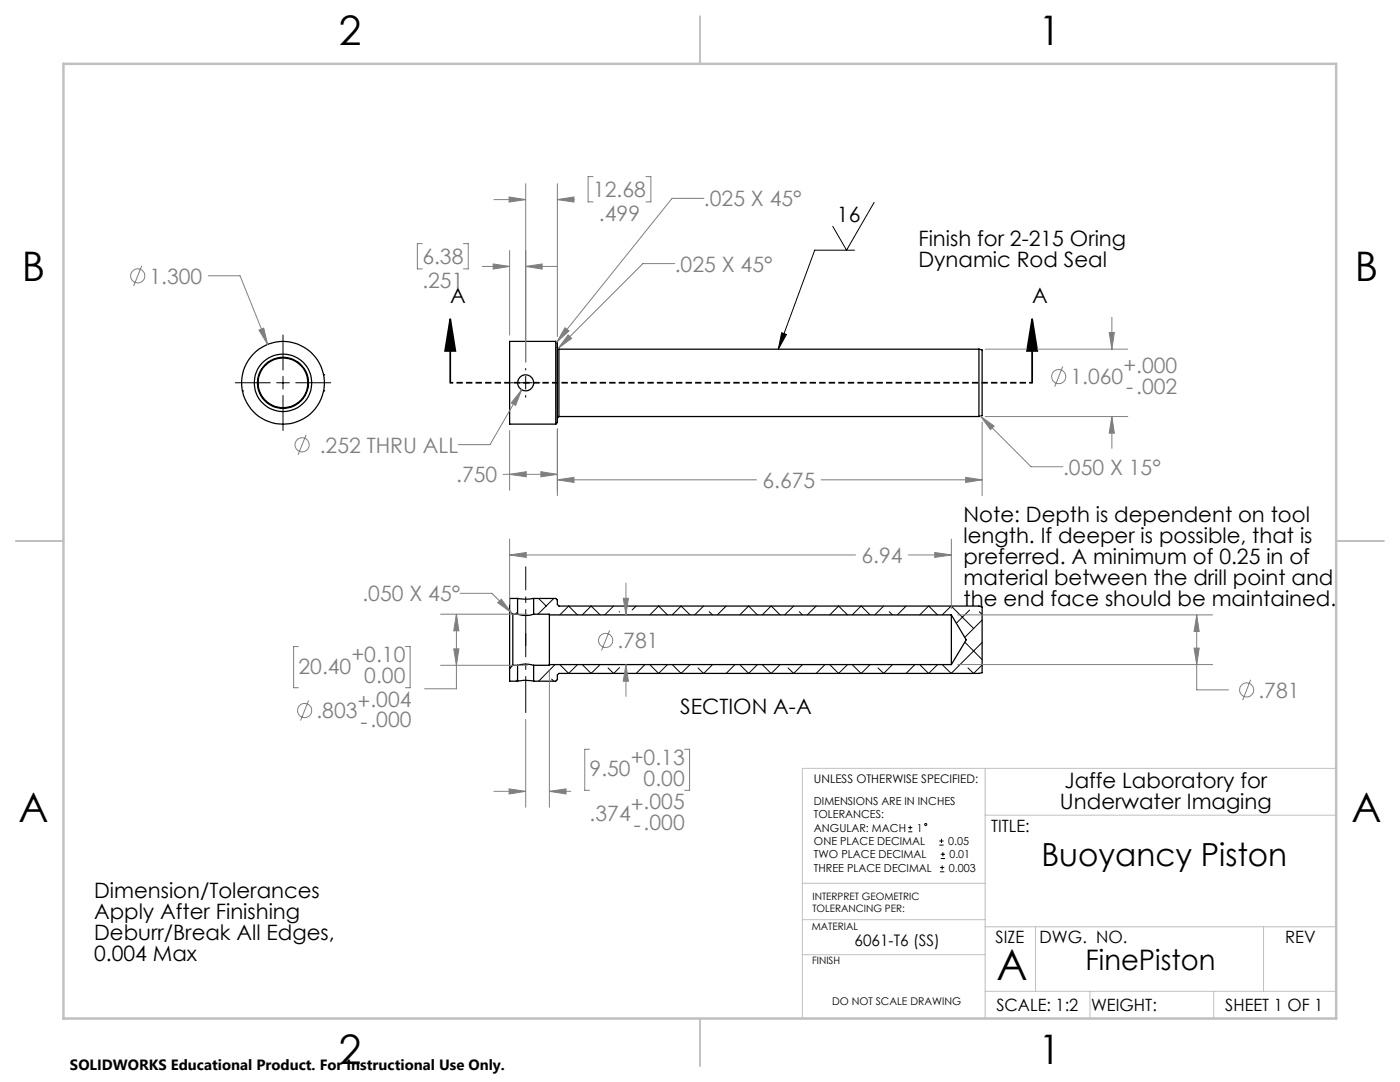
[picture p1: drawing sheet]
<svg xmlns="http://www.w3.org/2000/svg" width="279mm" height="216mm" viewBox="0 0 279 216" stroke-linecap="round" stroke-linejoin="round" font-family="sans-serif">
<g fill="none" stroke="#000" stroke-width=".25">
<path d="M48.4 78h.1M64.6 78h.1M64.6 74.8h.1M110.9 68.1h-9.2v16.5h9.2M110.9 68.1v16.5M110.9 68.1l.3 .3v15.9l-.3 .3M111.2 69.4l.3 .3M111.5 69.7v13.4M111.5 69.7h83.9M195.4 69.7v13.4M195.4 69.7l.6 .1v13.1l-.6 .2M111.5 83.1l-.3 .3"/>
<path d="M111.5 83.1h83.9M103.3 119.4l1.4 .2 1.8-.2M103.3 119.4v3.2M103.3 119.4h-1.6v2.5M106.5 119.4v3.2M106.5 119.4h4.4l.3 .3v.9l.3 .3h83.9l.6 .2v13.1l-.6 .2h-83.9l-.3 .3v.9l-.3 .3h-4.4M101.7 121.9v11.5M101.7 133.4v2.5h1.6M101.7 121.9l.6 .7M102.3 122.6v10.2M102.3 122.6h1M102.3 132.8h1"/>
<path d="M102.3 132.8l-.6 .6M103.3 122.6a5.3 5.3 0 0 0 3.2 0M103.3 132.8a5.3 5.3 0 0 1 3.2 0M103.3 135.9a7.4 7.4 0 0 1 3.2 0M103.3 132.8v3.1M106.5 122.6h3.1v.1M106.5 132.8v3.1M109.6 122.7v9.9M109.6 132.6v.2h-3.1M109.6 132.6h80.3M109.6 122.7h80.3M189.9 122.7v9.9"/>
<path d="M189.9 122.7l2.9 5-2.9 4.9"/>
<circle cx="56.5" cy="76.4" r="5.7"/>
<circle cx="56.5" cy="76.4" r="5"/>
<circle cx="56.5" cy="76.4" r="8.2"/>
<circle cx="56.5" cy="76.4" r="5.1"/>
<circle cx="104.9" cy="76.4" r="1.6"/>
</g>
<g fill="none" stroke="#000" stroke-width=".2">
<path d="M170.5 49.9h-7.9l-7.3 19.8M174.4 40.4l-5.5 9.5-2.7-4.7M47 76.4h6.9M55.2 76.4h2.5M56.5 66.9v6.9M56.5 75.1v2.5M56.5 78.9v7M59 76.4h7M102 76.4h.4M103.6 76.4h2.6M104.9 73.5v.3M104.9 75.1v2.5"/>
<path d="M104.9 78.9v.4M107.5 76.4h.3M156 66.4l1 .3-1.7 3zM107.5 119.4l1.5 1.5M110.5 119.4l-3.1 3.2M103.3 122.1l-.4 .5M103.3 135.6l-.3 .3M110.1 135.5l.4 .4M110.8 132.6l-3.3 3.3M111.7 122.7l1.8-1.8 1.8 1.8M111.7 132.6l1.8 1.8 1.8-1.8M116.2 122.7l1.8-1.8 1.8 1.8"/>
<path d="M116.2 132.6l1.8 1.8 1.8-1.8M121.4 133.3l1 1.1M122.4 120.9l-1.7 1.8M123.6 122.1h.1M123.6 133.2l-1.1 1.2M127 120.9l-.8 .8M128.7 132.6l-1.7 1.8M129.7 122.7l1.7-1.8 1.8 1.8M129.7 132.6l1.7 1.8 1.8-1.8M134.2 122.7l1.7-1.8 1.8 1.8M134.2 132.6l1.7 1.8 1.8-1.8M139.3 133.3l1.1 1.1"/>
<path d="M140.4 120.9l-1.8 1.8M141.5 122.1l.7 .6M142.2 132.6l-1.8 1.8M144.9 120.9l-1.7 1.8M146.7 132.6l-1.8 1.8M147.6 122.7l1.8-1.8 1.8 1.8M147.6 132.6l1.8 1.8 1.8-1.8M152.1 132.6l1.8 1.8M153.9 120.9l-1.8 1.8M153.9 120.9l1.8 1.8M155.7 132.6l-1.8 1.8M158.4 120.9l-1.8 1.8"/>
<path d="M159.5 122.1l.7 .6M160.2 132.6l-1.8 1.8-1.1-1.1M162.9 120.9l-1.8 1.8M164.6 132.6l-1.7 1.8M165.6 122.7l1.8-1.8 1.8 1.8M165.6 132.6l1.8 1.8 1.8-1.8M170.1 132.6l1.7 1.8M171.8 120.9l-1.7 1.8M171.9 120.9l1.7 1.8M173.6 132.6l-1.7 1.8M176.4 120.9l-1.8 1.8M177.5 122.1l.6 .6"/>
<path d="M178.1 132.6l-1.7 1.8-1.2-1.1M180.8 120.9l-1.7 1.8M182.6 132.6l-1.8 1.8M183.6 132.6l1.7 1.8M185.3 120.9l-1.7 1.8M185.3 120.9l1.8 1.8M187.1 132.6l-1.8 1.8M188 122.7l1.8-1.8 4.5 4.5M192.5 128.1l3.5 3.5M193.5 121.7l-2.6 2.7M195.4 122.1l.6 .5M196 123.7l-3.5 3.5"/>
<path d="M196 128.2l-6.2 6.2-1.8-1.8M196 132.7l-1.7 1.7-1.1-1.1M181.3 166h.8M181.3 165.1h.8M181.6 164.7v.9M187.5 168.6h.8M187.5 167.8h.8M187.6 174h.9M187.6 173.1h.9M187.7 171.3h.9M187.7 170.5h.9M187.9 167.4v.8"/>
<path d="M188 172.7v.8M188.2 170v.9"/>
<circle cx="184.8" cy="164.5" r=".2"/>
</g>
<g fill="none" stroke="#808080" stroke-width=".2">
<path d="M98.6 39.8h6.3M101.6 39.3l3.3 .5-3.3 .5zM104.9 36.7v35.5M111.2 39.8l3.3-.5v1zM111.2 36.7v30.5M111.2 39.8h3.4M118.4 35.2h-1v5.1h1M128.9 35.2h1v5.1h-1M140.5 39.6h-6.4l-23 28.7M28.3 53l-1.6 4.1M41.6 55h6.3l5.5 13.7M84.3 48.6h-1v5.1h1"/>
<path d="M92.5 48.6h1v5.1h-1M96.2 53.2h5.5M98.4 52.7l3.3 .5-3.3 .5zM101.7 50v16.9M104.9 53.2l3.3-.5v1zM104.9 53.2h6.4M134.7 52.6h-6.4l-16.9 16.9M51.7 65.9l.9-.4 .8 3.2zM104.1 77.8l-1.2 3.1-.9-.5zM104.1 77.8l-6.3 10.9h-6.4M112.7 65.4l.9 .6-2.5 2.3zM113.4 66.8l.7 .7-2.7 2z"/>
<path d="M196.6 69.7h28.5M212.1 73.1l-1.6 4.1M221.4 66.4h1l-.5 3.3zM221.9 63.3v6.4M61.1 86.7l-1.6 4.1M100.4 94.7h10.8M101.7 94.7l3.3-.6v1zM101.7 85.9v11.9M108 94.1l3.2 .6-3.2 .4zM111.2 95.7l3.3-.4v1zM111.2 85.6v13.3M111.2 95.7h39.8"/>
<path d="M163.9 95.7h32.1M192.7 95.3l3.3 .4-3.3 .6zM195.7 83l2.7 2-.7 .7zM195.7 83l10.1 10.1h6.3M196 84.2v14.7M196.6 83.1h28.5M221.9 83.1l.5 3.3h-1zM221.9 83.1v6.4M91.8 118.4h6.4l3.8 3.8M101.7 110.7l3.3-.5v1zM101.7 107.6v13.1M101.7 110.7h69"/>
<path d="M124.4 119.4h1l-.5 3.3zM124.9 116.3v6.4M181.3 110.7h8.6M186.5 110.2l3.4 .5-3.4 .5zM189.9 107.6v13.8M59.5 129h-.9v8.2h.9M61.6 139.8l-1.6 4M80.9 129h.9v8.2h-.9M87.9 122.6h17.3M87.9 132.8h17.3M90.6 129.5h1l-.5 3.3zM91.1 122.6v14.8h-6.4"/>
<path d="M91.1 122.6l.5 3.3h-1zM99.3 120.3l.7-.7 2 2.6zM109.6 133.9v27.2M121.7 125.8l-1.6 4M124.9 132.6l.5 3.3h-1zM124.9 132.6v6.4M191.1 122.7h50.9M191.1 132.6h50.9M238.3 129.3h1l-.5 3.3zM238.8 122.7l.5 3.3h-1zM238.8 122.7v15h6.4M249.6 135.6l-1.6 4.1"/>
<path d="M98.6 157.9h6.3M101.6 157.4l3.3 .5-3.3 .5zM104.9 143.5v17.6M109.6 157.9l3.4-.5v1zM109.6 157.9h4.3M117.7 149.5h-1v8.2h1M136.6 149.5h1v8.2h-1"/>
<circle cx="27.5" cy="55.1" r="1.41"/>
<circle cx="211.3" cy="75.1" r="1.4"/>
<circle cx="60.3" cy="88.8" r="1.41"/>
<circle cx="120.9" cy="127.8" r="1.41"/>
<circle cx="248.8" cy="137.7" r="1.4"/>
<circle cx="60.8" cy="141.8" r="1.41"/>
</g>
<path d="M89.9 63.7l1 6.3h-2.1zM89.9 63.7v12.7M206 63.7l1 6.3h-2zM206 63.7v12.7" fill="none" stroke="#000" stroke-width=".35"/>
<path d="M104.9 128.9v-15.9M104.9 142.2v-15.8" fill="none" stroke="#000" stroke-width=".2" stroke-dasharray="15.2 1.3 1.3 1.3" stroke-dashoffset="7.9" stroke-linecap="butt"/>
<path d="M206 76.4h-116.1" fill="none" stroke="#000" stroke-width=".35" stroke-dasharray="1.3 .6" stroke-dashoffset=".7" stroke-linecap="butt"/>
<path d="M196.6 153.3v49.9M266.7 153.3h-106.6v49.9M160.1 176.2h36.5M196.6 162.7h70.1M160.1 190.5h36.5M160.1 183.5h36.5M196.6 197.8h70.1M196.6 184.9h70.1M206.7 184.9v12.9M217.5 197.8v5.4M242.2 197.8v5.4M252.2 184.9v12.9" fill="none" stroke="#c0c0c0" stroke-width=".2"/>
<path d="M139.7 3.2v9.5M3.1 107.9h9.6M266.7 107.9h9.5M139.7 203.2v9.6" fill="none" stroke="#c0c0c0" stroke-width=".25"/>
<path d="M12.7 12.7h254v190.5h-254z" fill="none" stroke="#c0c0c0" stroke-width=".5"/>
<g fill="#000">
<path d="M156 66.4l1 .3-1.7 3z"/>
<path d="M206 63.7l1 6.3h-2zM89.9 63.7l1 6.3h-2.1z"/>
</g>
<path d="M221.9 83.1l.5 3.3h-1zM221.4 66.4h1l-.5 3.3zM192.7 95.3l3.3 .4-3.3 .6zM111.2 95.7l3.3-.4v1zM195.7 83l2.7 2-.7 .7zM113.4 66.8l.7 .7-2.7 2zM104.1 77.8l-2.1 2.6 .9 .5zM98.4 52.7l3.3 .5-3.3 .5zM104.9 53.2l3.3-.5v1zM101.6 39.3l3.3 .5-3.3 .5zM111.2 39.8l3.3-.5v1zM101.7 94.7l3.3-.6v1zM108 94.1l3.2 .6-3.2 .4zM112.7 65.4l.9 .6-2.5 2.3zM51.7 65.9l1.7 2.8-.8-3.2zM99.3 120.3l.7-.7 2 2.6zM91.1 122.6l.5 3.3h-1zM90.6 129.5h1l-.5 3.3zM101.6 157.4l3.3 .5-3.3 .5zM109.6 157.9l3.4-.5v1zM101.7 110.7l3.3-.5v1zM186.5 110.2l3.4 .5-3.4 .5zM238.8 122.7l.5 3.3h-1zM238.3 129.3h1l-.5 3.3zM124.4 119.4h1l-.5 3.3zM124.9 132.6l.5 3.3h-1z" fill="#808080"/>
<text font-size="8.5" x="198.9" y="195.5">A</text>
<g font-size="8.1">
<text x="67.6" y="8.9">2</text>
<text x="207.3" y="8.9">1</text>
<text x="4.4" y="56.2">B</text>
<text x="270.4" y="56.2">B</text>
<text x="3.7" y="164.1">A</text>
<text x="269.7" y="164.1">A</text>
<text x="67.6" y="212.4">2</text>
<text x="207.3" y="212.4">1</text>
</g>
<text font-size="6.3" x="207.8" y="172.9">Buoyancy Piston</text>
<text font-size="5.6" x="216.7" y="193.5">FinePiston</text>
<g font-size="4.2" fill="#808080">
<text x="118.4" y="39.3">12.68</text>
<text x="140.5" y="41.2">.025 X 45°</text>
<text x="119.5" y="44.1">.499</text>
<text x="84.3" y="52.7">6.38</text>
<text x="29.8" y="56.6">1.300</text>
<text x="84.3" y="57.5">.251</text>
<text x="134.7" y="54.2">.025 X 45°</text>
<text x="213.6" y="76.7">1.060</text>
<text x="224.2" y="74.4">+.000</text>
<text x="224.8" y="78.5">-.002</text>
<text x="63.8" y="90.3">.252 THRU ALL</text>
<text x="212.2" y="94.7">.050 X 15°</text>
<text x="91" y="96.2">.750</text>
<text x="152.2" y="97.3">6.675</text>
<text x="171.9" y="112.3">6.94</text>
<text x="72.3" y="120">.050 X 45°</text>
<text x="123.2" y="129.3">.781</text>
<text x="59.6" y="134.5">20.40</text>
<text x="70.1" y="132.2">+0.10</text>
<text x="72.7" y="136.3">0.00</text>
<text x="63.1" y="143.4">.803</text>
<text x="71.4" y="141.5">+.004</text>
<text x="251.1" y="139.2">.781</text>
<text x="71.9" y="145.6">-.000</text>
<text x="117.7" y="154.9">9.50</text>
<text x="125.9" y="152.7">+0.13</text>
<text x="125.9" y="161.9">+.005</text>
<text x="128.5" y="156.8">0.00</text>
<text x="117.7" y="163.8">.374</text>
<text x="126.5" y="166">-.000</text>
</g>
<g font-size="4.2">
<text x="167" y="44.2">16</text>
<text x="183.3" y="49">Finish for 2-215 Oring</text>
<text x="183.3" y="53.2">Dynamic Rod Seal</text>
<text x="89.9" y="60.5">A</text>
<text x="206" y="60.5">A</text>
<text x="192.3" y="104.2">Note: Depth is dependent on tool</text>
<text x="192.3" y="108.4">length. If deeper is possible, that is</text>
<text x="192.3" y="112.6">preferred. A minimum of 0.25 in of</text>
<text x="192.3" y="116.7">material between the drill point and</text>
<text x="192.3" y="120.9">the end face should be maintained.</text>
<text x="135.8" y="142.5">SECTION A-A</text>
<text x="211.5" y="161.5">Underwater Imaging</text>
<text x="212.4" y="157.3">Jaffe Laboratory for</text>
<text x="18.8" y="179.1">Dimension/Tolerances</text>
<text x="18.8" y="183.3">Apply After Finishing</text>
<text x="18.8" y="187.5">Deburr/Break All Edges,</text>
<text x="18.8" y="191.7">0.004 Max</text>
</g>
<g font-size="3.4">
<text x="197.8" y="166">TITLE:</text>
<text x="198.7" y="188.1">SIZE</text>
<text x="207.5" y="188.1">DWG. NO.</text>
<text x="256.5" y="188.2">REV</text>
<text x="198.8" y="201.7">SCALE: 1:2</text>
<text x="217.7" y="201.8">WEIGHT:</text>
<text x="244.5" y="201.7">SHEET 1 OF 1</text>
</g>
<text font-size="3.2" x="170.5" y="188.7">6061-T6 (SS)</text>
<text font-size="3" x="14" y="213.5">SOLIDWORKS Educational Product. For Instructional Use Only.</text>
<text font-size="2.4" x="162.4" y="156.2">UNLESS OTHERWISE SPECIFIED:</text>
<g font-size="2.2">
<text x="162.4" y="160.7">DIMENSIONS ARE IN INCHES</text>
<text x="162.4" y="163.3">TOLERANCES:</text>
<text x="162.4" y="166">ANGULAR: MACH</text>
<text x="183" y="166">1</text>
<text x="162.4" y="173.9">THREE PLACE DECIMAL</text>
<text x="162.4" y="171.3">TWO PLACE DECIMAL</text>
<text x="162.4" y="168.6">ONE PLACE DECIMAL</text>
<text x="189.2" y="168.6">0.05</text>
<text x="189.4" y="173.9">0.003</text>
<text x="189.5" y="171.3">0.01</text>
</g>
<text font-size="2.1" x="166.1" y="200.5">DO NOT SCALE DRAWING</text>
<g font-size="2">
<text x="162.1" y="179.5">INTERPRET GEOMETRIC</text>
<text x="162" y="185.6">MATERIAL</text>
<text x="162.1" y="182">TOLERANCING PER:</text>
<text x="162.1" y="192.4">FINISH</text>
</g>
</svg>
